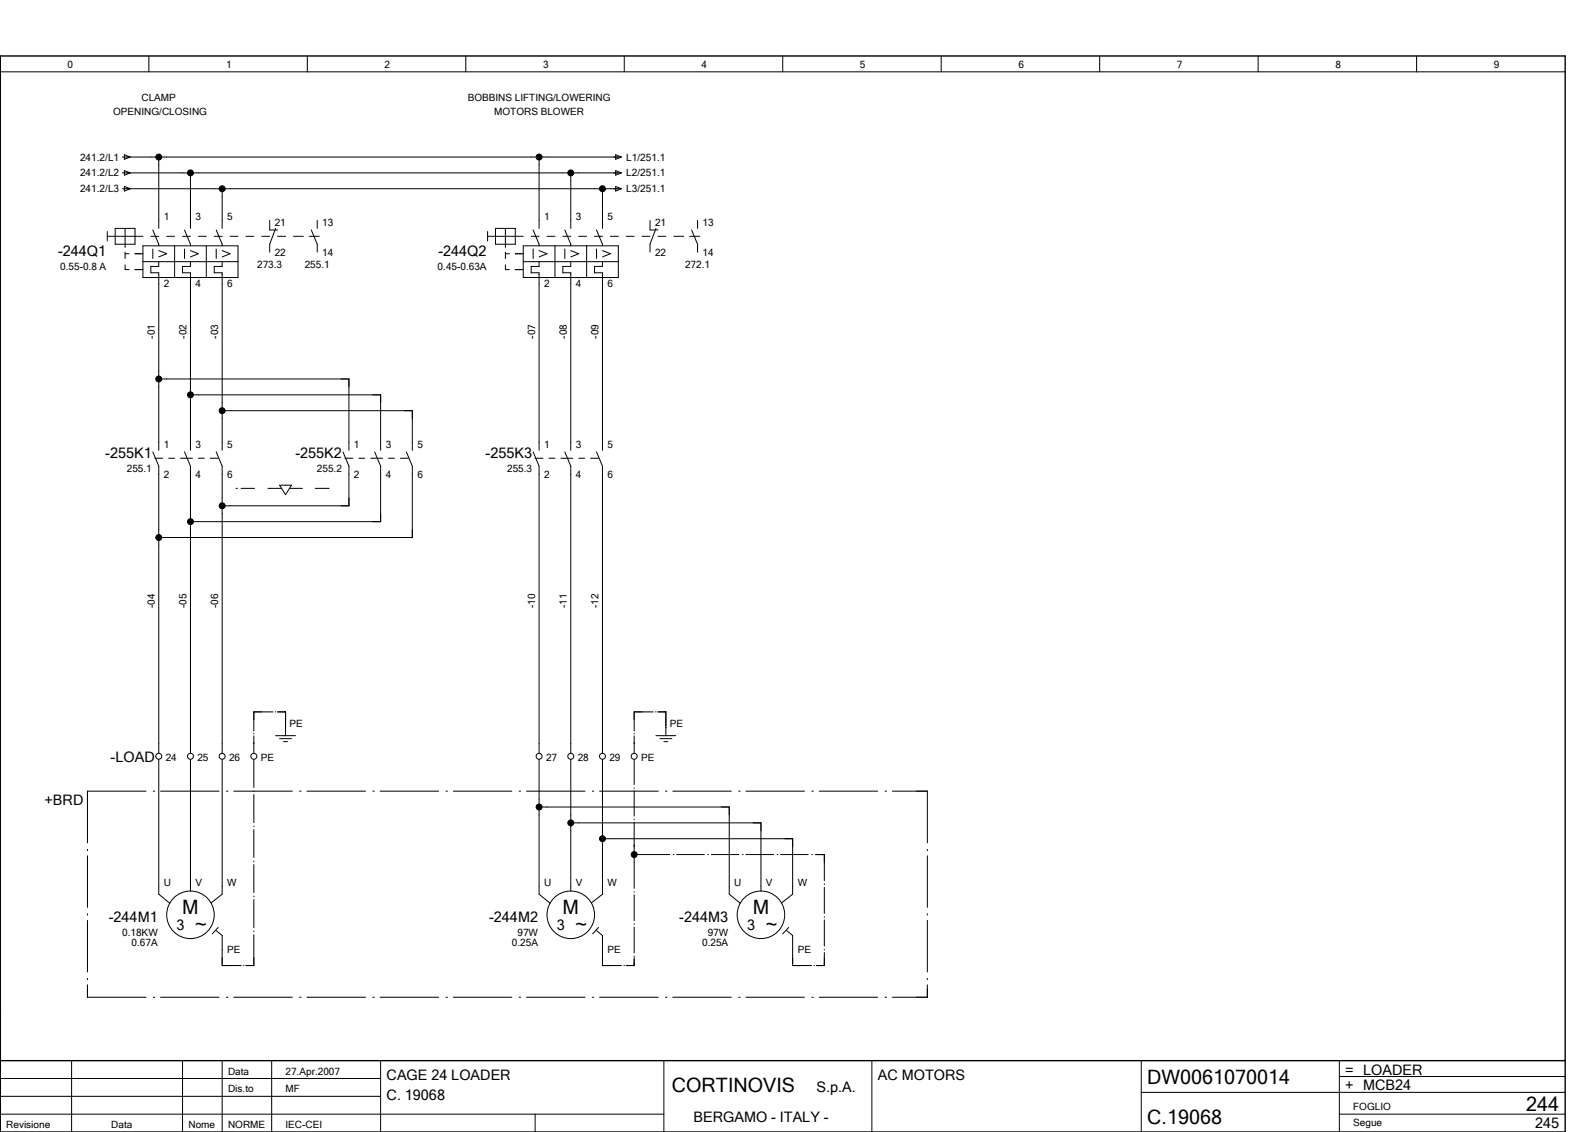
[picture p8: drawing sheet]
<svg xmlns="http://www.w3.org/2000/svg" width="399mm" height="286mm" viewBox="0 0 399 286" stroke-linecap="round" stroke-linejoin="round" font-family="sans-serif">
<g fill="none" stroke="#000" stroke-width=".25">
<path d="M.1 18.1h395M37.6 14.1v4M77.6 14.1v4M117.6 14.1v4M157.6 14.1v4M197.6 14.1v4M237.6 14.1v4M277.6 14.1v4M317.6 14.1v4M357.6 14.1v4M30.9 39.6h125.9M31.4 39.1l1.5 .5-1.5 .6z"/>
<path d="M40.1 39.6v18M136.1 39.6v18M155.4 39.1l1.5 .5-1.5 .6zM27.1 59.6h9M27.1 58.4v2.4M29.1 57.6h5v4h-5zM30.9 43.6h125.9M30.9 47.6h125.9M31.4 43.1l1.5 .5-1.5 .6zM31.4 47l1.5 .6-1.5 .6zM31.6 57.6v4.8M38.1 59.6h2"/>
<path d="M38.6 58l1.5 3.6v.4M42.1 59.6h2M46.1 59.6h2M46.6 58l1.5 3.6v.4M48.1 43.6v14M50.1 59.6h2M54.1 59.6h2M54.6 58l1.5 3.6v.4M56.1 47.6v10M58.1 59.6h2M62.1 59.6h2M66.1 59.6h2"/>
<path d="M68.1 55.6v2.4h2M69.6 57.6l-1.5 4v2M70.1 59.6h2M74.1 59.6h2.5M78.1 59.6h2.5M78.6 58l1.5 3.6v2M80.1 55.6v2M123.1 59.6h9M123.1 58.4v2.4M125.1 57.6h5v4h-5zM127.6 57.6v4.8M134.1 59.6h2"/>
<path d="M134.6 58l1.5 3.6v.4M138.1 59.6h2M142.1 59.6h2M142.6 58l1.5 3.6v.4M144.1 43.6v14M146.1 59.6h2M150.1 59.6h2M150.6 58l1.5 3.6v.4M152.1 47.6v10M154.1 59.6h2M155.4 43.1l1.5 .5-1.5 .6zM155.4 47l1.5 .6-1.5 .6z"/>
<path d="M158.1 59.6h2M162.1 59.6h2M164.1 55.6v2.4h2M165.6 57.6l-1.5 4v2M166.1 59.6h2M170.1 59.6h2.5M174.1 59.6h2.5M174.6 58l1.5 3.6v2M176.1 55.6v2M31.6 64h1M31.6 66.8v1.2h1M31.6 63.6v1.6"/>
<path d="M34.1 64h2M34.1 68h2M36.1 62h24v8h-24zM36.1 66h24M38.6 62.8v2.4M40.1 66v1.2h-2v1.6h2v44.8M40.1 63.2l2 .8-2 .8M44.1 62v8M46.6 62.8v2.4M48.1 66v1.2h-2v1.6h2v44.8M48.1 63.2l2 .8-2 .8M52.1 62v8"/>
<path d="M54.6 62.8v2.4M56.1 66v1.2h-2v1.6h2v44.8M56.1 63.2l2 .8-2 .8M127.6 64h1M127.6 66.8v1.2h1M127.6 63.6v1.6M130.1 64h2M130.1 68h2M132.1 62h24v8h-24zM132.1 66h24M134.6 62.8v2.4M136.1 66v1.2h-2v1.6h2v44.8"/>
<path d="M136.1 63.2l2 .8-2 .8M140.1 62v8M142.6 62.8v2.4M144.1 66v1.2h-2v1.6h2v44.8M144.1 63.2l2 .8-2 .8M148.1 62v8M150.6 62.8v2.4M152.1 66v1.2h-2v1.6h2v44.8M152.1 63.2l2 .8-2 .8M40.1 95.6h48v18M48.1 99.6h48v14M38.6 114l1.5 3.6v72.4"/>
<path d="M39.1 115.6h2M42.6 115.6h1.5M45.6 115.6h3M46.6 114l1.5 3.6v72.4M50.1 115.6h1.5M53.1 115.6h2M54.6 114l1.5 3.6v72.4M56.1 103.6h48v10M86.6 114l1.5 3.6v10h-32M87.1 115.6h2M90.6 115.6h1.5M93.6 115.6h3"/>
<path d="M94.6 114l1.5 3.6v14h-48M98.1 115.6h1.5M101.1 115.6h2M102.6 114l1.5 3.6v18h-64M134.6 114l1.5 3.6v72.4M135.1 115.6h2M138.6 115.6h1.5M141.6 115.6h3M142.6 114l1.5 3.6v72.4M146.1 115.6h1.5M149.1 115.6h2M150.6 114l1.5 3.6v72.4"/>
<path d="M59.6 123.2h.3M60.8 123.2h3.5M67.7 123.2h3.4M70.6 122.4h3l-1.5 2.4zM73.1 123.2h3.2M79.6 123.2h3.5M68.9 179.6h-4.8v4.9M69.5 179.6h.1M70.1 179.6h2v6M164.9 179.6h-4.8v4.9M165.5 179.6h.1M166.1 179.6h2v6"/>
<path d="M36.9 199.6h-14.8v13.1M38.7 199.6h.4M40.1 191.6v34l2.8 2.3M40.5 199.6h14.8M48.1 191.6v33.2M56.1 191.6v34l-2.8 2.2M57.1 199.6h.4M59 199.6h14.8M64.1 185.1v.1M64.1 185.7v4.3M64.1 191.6v7.1M64.1 199.6v.2"/>
<path d="M69.6 185.6h5M70.6 186.4h3M71.6 187.1h1M75.6 199.6h.4M77.5 199.6h14.7M94.1 199.6h.4M95.9 199.6h14.8M112.6 199.6h.3M114.4 199.6h14.8M131 199.6h.4M132.9 199.6h14.8M136.1 191.6v34l2.8 2.3"/>
<path d="M144.1 191.6v33.2M149.5 199.6h.4M151.4 199.6h14.7M152.1 191.6v34l-2.8 2.2M160.1 185.1v.1M160.1 185.7v4.3M160.1 191.6v6.4M160.1 198.8v.1M160.1 199.6v6.3M165.6 185.6h5M166.6 186.4h3M167.6 187.1h1"/>
<path d="M168 199.6h.4M169.8 199.6h14.8M186.5 199.6h.3M188.3 199.6h14.8M204.9 199.6h.4M206.8 199.6h14.8M223.4 199.6h.4M225.3 199.6h8.8v13.1M22.1 214.3v.3M22.1 215.9v13M64.1 200.5v7.1M64.1 208.4v.2"/>
<path d="M64.1 209.3v7.1M64.1 217.3v.2M64.1 218.2v7M136.1 203.6h48v22l2.8 2.3M144.1 207.6h48v17.2M152.1 211.6h48v14l-2.8 2.2M160.1 206.7v.2M160.1 207.5v16.7M160.1 215.6h9M169.9 215.6h.2M170.8 215.6h7M178.7 215.6h.1"/>
<path d="M179.6 215.6h6.9M187.4 215.6h.2M188.3 215.6h7M196.2 215.6h.1M197 215.6h7M204.9 215.6h.1M205.7 215.6h2.4v6.6M234.1 214.3v.3M234.1 215.9v13M22.1 230.6v.3M22.1 232.2v13.1M54.6 234.8l1.5 1.2v7.6h4.8"/>
<path d="M55.1 234l-1.5 1.6M64.1 226.1v.2M64.1 227v7.1M64.1 234.9v.2M64.1 235.8v7.8h-2M150.6 234.8l1.5 1.2v7.6h4.8M151.1 234l-1.5 1.6M160.1 225v.1M160.1 225.8v6.5M160.1 233.1v.2M160.1 233.9v6.6M198.6 234.8l1.5 1.2v7.6h4.8"/>
<path d="M199.1 234l-1.5 1.6M208.1 223.1v.1M208.1 223.9v6.6M208.1 231.3v.2M208.1 232.1v6.6M208.1 239.5v.2M234.1 230.6v.3M234.1 232.2v13.1M.1 255.6v30M22.1 246.9v.3M22.1 248.5v3.1h14.8M38.7 251.6h.4"/>
<path d="M40.5 251.6h14.8M57.1 251.6h.4M59 251.6h14.8M61.5 243.6h.1M75.6 251.6h.4M77.5 251.6h14.7M94.1 251.6h.4M95.9 251.6h14.8M112.6 251.6h.3M114.4 251.6h14.8M131 251.6h.4M132.9 251.6h14.8"/>
<path d="M149.5 251.6h.4M151.4 251.6h14.7M157.5 243.6h.1M160.1 241.6v2h-2M160.1 241.3v.1M168 251.6h.4M169.8 251.6h14.8M186.5 251.6h.3M188.3 251.6h14.8M204.9 251.6h.4M205.5 243.6h.1M206.8 251.6h14.8"/>
<path d="M208.1 240.3v3.3h-2M223.4 251.6h.4M234.1 248.5v3.1h-8.8M234.1 246.9v.3M.1 276.6h96M.1 272.1h96M18.1 267.6v18M46.1 267.6v18M56.1 267.6v18M68.6 267.6v18M96.1 267.6v18M167.6 267.6v18"/>
<path d="M220.1 267.6v18M288.1 267.6v18M288.1 275.6h107M338.1 271.6h57M338.1 267.6v18M.1 281.1h167.5M135.1 281.1v4.5M338.1 281.1h57"/>
<circle cx="40.1" cy="190.8" r=".75"/>
<circle cx="48.1" cy="190.8" r=".75"/>
<circle cx="56.1" cy="190.8" r=".75"/>
<circle cx="64.1" cy="190.8" r=".75"/>
<circle cx="136.1" cy="190.8" r=".75"/>
<circle cx="144.1" cy="190.8" r=".75"/>
<circle cx="152.1" cy="190.8" r=".75"/>
<circle cx="160.1" cy="190.8" r=".75"/>
<circle cx="48.1" cy="230.8" r="6"/>
<circle cx="144.1" cy="230.8" r="6"/>
<circle cx="192.1" cy="230.8" r="6"/>
</g>
<path d="M.1 14.1h395v271.5h-395zM.1 267.6h395" fill="none" stroke="#000" stroke-width=".35"/>
<g fill="#000" stroke="#000" stroke-width=".25">
<circle cx="40.1" cy="39.6" r=".75"/>
<circle cx="136.1" cy="39.6" r=".75"/>
<circle cx="48.1" cy="43.6" r=".75"/>
<circle cx="56.1" cy="47.6" r=".75"/>
<circle cx="144.1" cy="43.6" r=".75"/>
<circle cx="152.1" cy="47.6" r=".75"/>
<circle cx="40.1" cy="95.6" r=".75"/>
<circle cx="48.1" cy="99.6" r=".75"/>
<circle cx="56.1" cy="103.6" r=".75"/>
<circle cx="40.1" cy="135.6" r=".75"/>
<circle cx="48.1" cy="131.6" r=".75"/>
<circle cx="56.1" cy="127.6" r=".75"/>
<circle cx="136.1" cy="203.6" r=".75"/>
<circle cx="144.1" cy="207.6" r=".75"/>
<circle cx="152.1" cy="211.6" r=".75"/>
<circle cx="160.1" cy="215.6" r=".75"/>
</g>
<g font-size="5">
<text x="46" y="230.6">M</text>
<text x="142" y="230.6">M</text>
<text x="190" y="230.6">M</text>
<text x="49.3" y="236.4">~</text>
<text x="145.3" y="236.4">~</text>
<text x="193.3" y="236.4">~</text>
<text x="169.6" y="275.6">CORTINOVIS</text>
<text x="289.6" y="273.6">DW0061070014</text>
<text x="385.2" y="280.4">244</text>
<text x="289.6" y="283.6">C.19068</text>
</g>
<g font-size="3.6">
<text x="14.7" y="64.6">­244Q1</text>
<text x="110.7" y="64.6">­244Q2</text>
<text x="26.6" y="115.6">­255K1</text>
<text x="74.6" y="115.6">­255K2</text>
<text x="122.6" y="115.6">­255K3</text>
<text x="27.9" y="192.3">­LOAD</text>
<text x="11.2" y="203.1">+BRD</text>
<text x="27.5" y="232.6">­244M1</text>
<text x="123.5" y="232.6">­244M2</text>
<text x="171.5" y="232.6">­244M3</text>
<text x="44.6" y="234.6">3</text>
<text x="140.6" y="234.6">3</text>
<text x="188.6" y="234.6">3</text>
<text x="97.6" y="272.6">CAGE 24 LOADER</text>
<text x="206.1" y="275.6">S.p.A.</text>
<text x="221.6" y="272.6">AC MOTORS</text>
<text x="339.6" y="271.1">= LOADER</text>
<text x="339.6" y="275.1">+ MCB24</text>
<text x="97.6" y="277.6">C. 19068</text>
<text x="175" y="283.1">BERGAMO ­ ITALY ­</text>
<text x="387.5" y="284.6">245</text>
</g>
<g font-size="2.5">
<text x="17.1" y="17.1">0</text>
<text x="57.1" y="17.1">1</text>
<text x="97.1" y="17.1">2</text>
<text x="137.1" y="17.1">3</text>
<text x="177.1" y="17.1">4</text>
<text x="217.1" y="17.1">5</text>
<text x="257.1" y="17.1">6</text>
<text x="297.1" y="17.1">7</text>
<text x="337.1" y="17.1">8</text>
<text x="377.1" y="17.1">9</text>
<text x="28.6" y="29">OPENING/CLOSING</text>
<text x="35.7" y="25.4">CLAMP</text>
<text x="118.1" y="25.4">BOBBINS LIFTING/LOWERING</text>
<text x="124.7" y="29">MOTORS BLOWER</text>
<text x="20.2" y="40.5">241.2/L1</text>
<text x="158.1" y="40.5">L1/251.1</text>
<text x="20.2" y="44.5">241.2/L2</text>
<text x="158.1" y="44.5">L2/251.1</text>
<text x="20.2" y="48.5">241.2/L3</text>
<text x="158.1" y="48.5">L3/251.1</text>
<text x="41.4" y="55.6">1</text>
<text x="49.4" y="55.6">3</text>
<text x="57.3" y="55.6">5</text>
<text x="69.4" y="57.1">21</text>
<text x="81.3" y="57.1">13</text>
<text x="137.4" y="55.6">1</text>
<text x="145.4" y="55.6">3</text>
<text x="153.3" y="55.6">5</text>
<text x="165.4" y="57.1">21</text>
<text x="177.3" y="57.1">13</text>
<text x="69.4" y="64.5">22</text>
<text x="81.3" y="64.5">14</text>
<text x="165.4" y="64.5">22</text>
<text x="177.3" y="64.5">14</text>
<text x="15.2" y="68.1">0.55­0.8 A</text>
<text x="64.9" y="67.6">273.3</text>
<text x="76.9" y="67.6">255.1</text>
<text x="110.5" y="68.1">0.45­0.63A</text>
<text x="172.9" y="67.6">272.1</text>
<text x="41.4" y="72.5">2</text>
<text x="49.4" y="72.5">4</text>
<text x="57.3" y="72.5">6</text>
<text x="137.4" y="72.5">2</text>
<text x="145.4" y="72.5">4</text>
<text x="153.3" y="72.5">6</text>
<text x="39.1" y="85.4" transform="rotate(-90 39.1 85.4)">­01</text>
<text x="47.1" y="85.4" transform="rotate(-90 47.1 85.4)">­02</text>
<text x="55.1" y="85.4" transform="rotate(-90 55.1 85.4)">­03</text>
<text x="135.1" y="85.4" transform="rotate(-90 135.1 85.4)">­07</text>
<text x="143.1" y="85.4" transform="rotate(-90 143.1 85.4)">­08</text>
<text x="151.1" y="85.4" transform="rotate(-90 151.1 85.4)">­09</text>
<text x="41.4" y="113.1">1</text>
<text x="49.4" y="113.1">3</text>
<text x="57.3" y="113.1">5</text>
<text x="89.4" y="113.1">1</text>
<text x="97.4" y="113.1">3</text>
<text x="105.3" y="113.1">5</text>
<text x="137.4" y="113.1">1</text>
<text x="145.4" y="113.1">3</text>
<text x="153.3" y="113.1">5</text>
<text x="32" y="119.1">255.1</text>
<text x="80" y="119.1">255.2</text>
<text x="128" y="119.1">255.3</text>
<text x="41.4" y="120.5">2</text>
<text x="49.4" y="120.5">4</text>
<text x="57.3" y="120.5">6</text>
<text x="89.4" y="120.5">2</text>
<text x="97.4" y="120.5">4</text>
<text x="105.3" y="120.5">6</text>
<text x="137.4" y="120.5">2</text>
<text x="145.4" y="120.5">4</text>
<text x="153.3" y="120.5">6</text>
<text x="39.1" y="153.4" transform="rotate(-90 39.1 153.4)">­04</text>
<text x="47.1" y="153.4" transform="rotate(-90 47.1 153.4)">­05</text>
<text x="55.1" y="153.4" transform="rotate(-90 55.1 153.4)">­06</text>
<text x="135.1" y="153.4" transform="rotate(-90 135.1 153.4)">­10</text>
<text x="143.1" y="153.4" transform="rotate(-90 143.1 153.4)">­11</text>
<text x="151.1" y="153.4" transform="rotate(-90 151.1 153.4)">­12</text>
<text x="73.1" y="183.4">PE</text>
<text x="169.1" y="183.4">PE</text>
<text x="41.8" y="191.9">24</text>
<text x="49.8" y="191.9">25</text>
<text x="57.8" y="191.9">26</text>
<text x="65.8" y="191.9">PE</text>
<text x="137.8" y="191.9">27</text>
<text x="145.8" y="191.9">28</text>
<text x="153.8" y="191.9">29</text>
<text x="161.8" y="191.9">PE</text>
<text x="41.4" y="223.6">U</text>
<text x="49.4" y="223.6">V</text>
<text x="57.3" y="223.6">W</text>
<text x="137.4" y="223.6">U</text>
<text x="145.4" y="223.6">V</text>
<text x="153.3" y="223.6">W</text>
<text x="185.4" y="223.6">U</text>
<text x="193.4" y="223.6">V</text>
<text x="201.4" y="223.6">W</text>
<text x="30.8" y="236.1">0.18KW</text>
<text x="33.2" y="238.6">0.67A</text>
<text x="129.2" y="238.6">0.25A</text>
<text x="130.6" y="236.1">97W</text>
<text x="177.2" y="238.6">0.25A</text>
<text x="178.6" y="236.1">97W</text>
<text x="57.3" y="240.5">PE</text>
<text x="153.3" y="240.5">PE</text>
<text x="201.4" y="240.5">PE</text>
<text x="57.6" y="271.1">Data</text>
<text x="57.6" y="275.6">Dis.to</text>
<text x="72.1" y="271.1">27.Apr.2007</text>
<text x="72.1" y="275.6">MF</text>
<text x="341.6" y="280.1">FOGLIO</text>
<text x="1.6" y="284.6">Revisione</text>
<text x="28.1" y="284.6">Data</text>
<text x="47.6" y="284.6">Nome</text>
<text x="57.6" y="284.6">NORME</text>
<text x="72.1" y="284.6">IEC­CEI</text>
<text x="341.6" y="284.1">Segue</text>
</g>
</svg>
